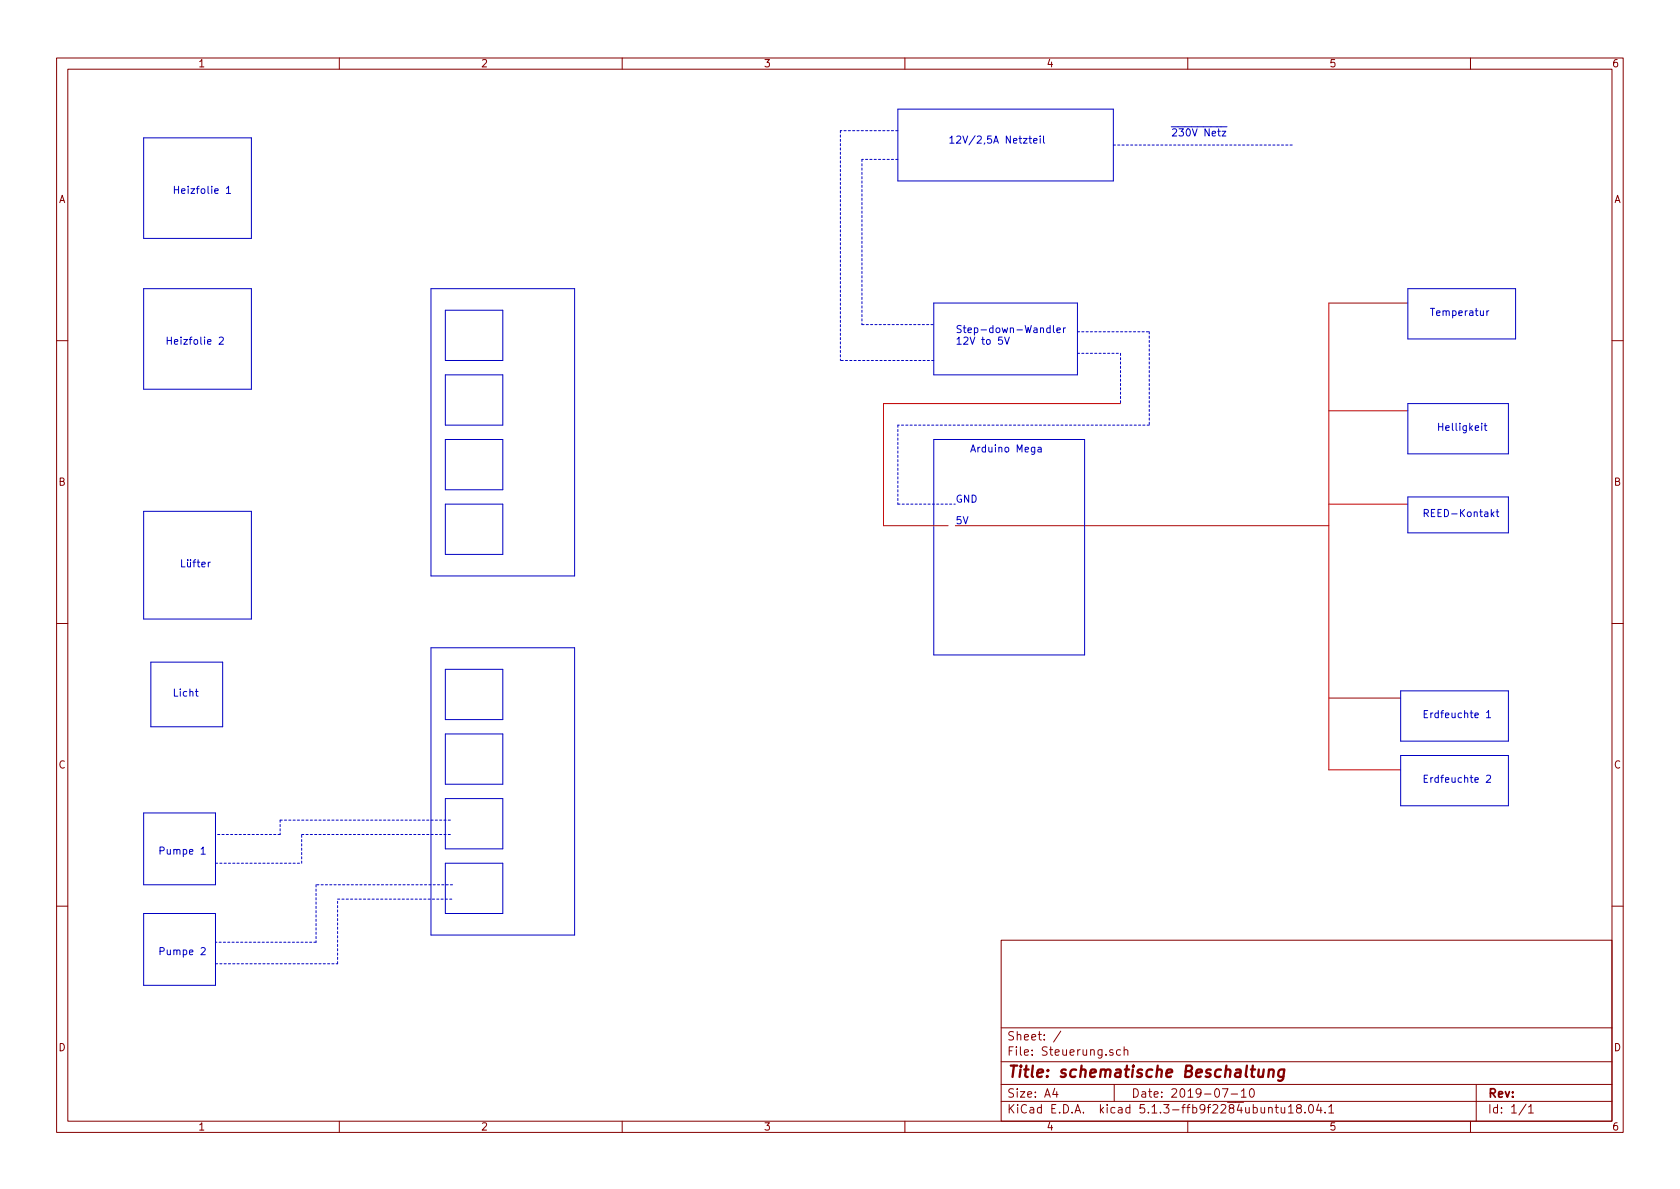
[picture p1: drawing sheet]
<svg xmlns="http://www.w3.org/2000/svg" width="297mm" height="210mm" viewBox="0 0 297 210" stroke-linecap="round" stroke-linejoin="round" font-family="sans-serif">
<g fill="none" stroke="#840000" stroke-width=".18">
<path d="M10 10.3h277v189.9h-277zM12 12.2h273v186.1h-273zM60 10.3v1.9M110 10.3v1.9M160 10.3v1.9M210 10.3v1.9M260 10.3v1.9M10 60.2h2M285 60.2h2M10 110.3h2M285 110.3h2M10 160.2h2"/>
<path d="M177 166.3h108v32h-108zM285 160.2h2M60 198.3v1.9M110 198.3v1.9M160 198.3v1.9M177 194.8h108M177 191.8h108M177 187.8h108M177 181.8h108M186.5 192.5l-.4 1h1M186.8 193v1M187.6 182.3l-1.3 2"/>
<path d="M196.8 185.7a.37 .37 0 0 0-.6 .1l.1 .2 .5 .2v.1l-.2 .3-.4-.1M197 191.8v3M198.1 185.7l-.4-.1-.3 .3 .1 .6 .2 .1 .4-.1M198.8 185.7a.37 .37 0 0 1 .6 .1v.8M198.8 185.1v1.5M210 198.3v1.9M216.1 192.5h1l-.6 1.5M217.7 193.5h1.1M219.5 193l.4-.5v1.5M219.5 194h.8M221.1 192.6l.2-.1a.8 .8 0 0 1 .5 .8 .8 .8 0 0 1-.5 .7 1 1 0 0 1-.2-1.4zM224.3 196l.2-.2 .4 .1v.9"/>
<path d="M225.5 195.8h.5M225.7 195.3v1.3l.3 .2M226.5 195.8v.8a.37 .37 0 0 0 .7 .1M227.2 195.8v1M227.8 195.8l.4-.5v1.5M227.8 196.8h.9M229.5 196l-.3-.3 .1-.2 .2-.2 .4 .1 .2 .2-.1 .2-.6 .2a.48 .48 0 0 0-.1 .7l.2 .1 .5-.1a.48 .48 0 0 0-.1-.7h-.1M230.7 196.7v.1M231.5 195.5l.2-.2a.81 .81 0 0 1 .6 .6 .81 .81 0 0 1-.3 .8l-.1 .1a.79 .79 0 0 1-.4-1.3zM233.1 195.2l-.3 1.1h.9M233.5 195.8v1M234.3 196.7v.1"/>
<path d="M234.9 195.8l.5-.5v1.5M234.9 196.8h.9M260 198.3v1.9M261 191.8v6.5M269.8 195.2l-1.2 2M270.3 195.8l.4-.5v1.5M270.3 196.8h.8"/>
</g>
<path d="M222.6 189.1l-.1 1.2a.56 .56 0 0 0 .8 0M223.4 189.1l-.1 1.3M224.4 189.3a.52 .52 0 0 1 .8 .1l-.1 1M224.4 189.1l-.2 1.3M227.1 189.2a.68 .68 0 0 0-1 .3v.8l.2 .1 .6-.1M227.1 189.1l-.2 1.6a.6 .6 0 0 1-.9 .3" fill="none" stroke="#840000" stroke-width=".41"/>
<g fill="none" stroke="#0000c2" stroke-width=".18">
<path d="M158.7 19.3h38.1v12.7h-38.1zM25.4 24.4h19v17.8h-19zM40 33.3l.4-.4v1.3M40 34.2h.8M181.9 24.5h.5M182.1 24v1.1l.3 .2M182.8 24.9l.6-.1-.1-.3h-.3l-.2 .2v.6h.5M183.9 24v.2M183.9 24.5v.8M184.5 24v1.1l.2 .2M215.2 22.4h1.7M216.1 23.2h.6l-.6 .8h.6"/>
<path d="M25.4 51h19v17.8h-19zM38.8 59.7l.4-.1 .2 .1 .1 .3-.1 .2-.7 .7h.8M76.2 51h25.4v50.8h-25.4zM78.7 54.9h10.2v8.8h-10.2zM165.1 53.6h25.4v12.7h-25.4zM177.2 59.6h-.6l-.1 .6 .5-.1 .3 .2v.3l-.3 .3-.5-.1M177.6 59.6l.5 1.3 .4-1.3M185.7 58h-.4l-.2 .2 .1 .6h.5M185.7 57.6v1.2M186.3 57.6v1l.2 .2M186.9 58.4l.6-.1-.1-.3h-.4l-.1 .2v.6h.5M188 58v.8"/>
<path d="M188.4 58h-.3l-.1 .2M248.9 51h19.1v8.9h-19.1zM262.9 55v.8M263.2 55l-.3 .2M78.7 66.3h10.2v8.9h-10.2zM78.7 77.7h10.2v8.9h-10.2zM165.1 77.7h26.7v38.1h-26.7zM183.5 79.1h.5l.1 .8M184.1 79.4h-.4l-.2 .2v.3h.6M248.9 71.4h17.8v8.9h-17.8zM262 74.8v.2M262 75.3v.8"/>
<path d="M262.4 75.3h.5M262.6 74.8v1.1l.3 .2M25.4 90.4h19v19.1h-19zM37.2 99.4l-.4 .2M78.7 89.1h10.2v8.9h-10.2zM248.9 87.9h17.8v6.3h-17.8zM263.7 90.1v1.3M263.8 90.9l.4 .5M264.2 90.5l-.5 .5M264.5 90.5h.5M264.7 90.1v1.1l.3 .2M26.7 117.1h12.7v11.4h-12.7z"/>
<path d="M76.2 114.5h25.4v50.8h-25.4zM78.7 118.4h10.2v8.8h-10.2zM34.5 122.3h.5M34.7 121.8v1.1l.3 .2M78.7 129.8h10.2v8.9h-10.2zM247.6 133.6h19.1v8.9h-19.1zM247.6 122.2h19.1v8.9h-19.1zM262.8 137.2l.5-.1 .3 .3-.1 .2-.7 .7h.8M262.8 126l.4-.4v1.3M262.8 126.9h.8M25.4 143.8h12.7v12.7h-12.7zM35.6 150.1l.3-.3v1.2"/>
<path d="M35.6 151h.7M78.7 141.2h10.2v8.9h-10.2zM78.7 152.6h10.2v8.9h-10.2zM25.4 161.5h12.7v12.7h-12.7zM35.6 167.7l.4-.1 .3 .3-.8 .9h.8"/>
</g>
<path d="M248.9 53.6h-14v82.5h12.7M198.1 71.4h-41.9v21.6h11.4M234.9 72.6h14M168.9 93h66M234.9 89.1h14M234.9 123.4h12.7" fill="none" stroke="#c20000" stroke-width=".18"/>
<g fill="none" stroke="#0000c2" stroke-width=".18" stroke-dasharray=".4 .4">
<path d="M148.6 23.1v40.6M152.4 28.2v29.2M158.7 23.1h-10.1M158.7 28.2h-6.3M196.8 25.6h31.8M152.4 57.4h12.7M190.5 58.7h12.7M203.2 58.7v16.5M158.7 75.2v13.9M165.1 63.7h-16.5M190.5 62.5h7.6M198.1 62.5v8.9"/>
<path d="M203.2 75.2h-44.5M158.7 89.1h10.2M38.1 152.6h15.2M49.5 145v2.6M49.5 147.6h-11.4M49.5 145h30.5M53.3 152.6v-5M53.3 147.6h26.7M55.9 156.5v10.1M59.7 159h20.3M80 156.5h-24.1M38.1 170.4h21.6"/>
<path d="M55.9 166.6h-17.8M59.7 170.4v-11.4"/>
</g>
<text font-size="2.8" fill="#840000" x="178" y="190.5">Title: schematische Beschaltung</text>
<g font-size="2.1" fill="#840000">
<text x="178" y="184">Sheet: /</text>
<text x="178" y="186.7">File: Steuerung.sch</text>
<text x="178" y="196.9">KiCad E.D.A. kicad 5.1.3-ffb9f2284ubuntu18.04.1</text>
<text x="178" y="194.1">Size: A4</text>
<text x="200" y="194.1">Date: 2019-07-10</text>
<text x="263" y="194.1">Rev:</text>
<text x="263" y="196.9">Id: 1/1</text>
</g>
<g font-size="1.8" fill="#840000">
<text x="35" y="11.9">1</text>
<text x="85" y="11.9">2</text>
<text x="135" y="11.9">3</text>
<text x="185" y="11.9">4</text>
<text x="235" y="11.9">5</text>
<text x="285" y="11.9">6</text>
<text x="10.4" y="35.9">A</text>
<text x="285.4" y="35.9">A</text>
<text x="10.4" y="85.9">B</text>
<text x="285.4" y="85.9">B</text>
<text x="10.4" y="135.9">C</text>
<text x="285.4" y="135.9">C</text>
<text x="10.4" y="185.9">D</text>
<text x="285.4" y="185.9">D</text>
<text x="35" y="199.9">1</text>
<text x="85" y="199.9">2</text>
<text x="135" y="199.9">3</text>
<text x="185" y="199.9">4</text>
<text x="235" y="199.9">5</text>
<text x="285" y="199.9">6</text>
</g>
<g font-size="1.8" fill="#0000c2">
<text x="167.6" y="25.4">12V/2,5A Netzteil</text>
<text x="207" y="24.1">230V Netz</text>
<text x="30.5" y="34.3">Heizfolie 1</text>
<text x="168.9" y="58.9">Step-down-Wandler</text>
<text x="252.7" y="55.9">Temperatur</text>
<text x="29.2" y="61">Heizfolie 2</text>
<text x="168.9" y="61">12V to 5V</text>
<text x="254" y="76.2">Helligkeit</text>
<text x="171.4" y="80">Arduino Mega</text>
<text x="168.9" y="88.9">GND</text>
<text x="168.9" y="92.7">5V</text>
<text x="251.5" y="91.4">REED-Kontakt</text>
<text x="31.7" y="100.3">Lüfter</text>
<text x="30.5" y="123.2">Licht</text>
<text x="251.5" y="127">Erdfeuchte 1</text>
<text x="251.5" y="138.4">Erdfeuchte 2</text>
<text x="27.9" y="151.1">Pumpe 1</text>
<text x="27.9" y="168.9">Pumpe 2</text>
</g>
</svg>
